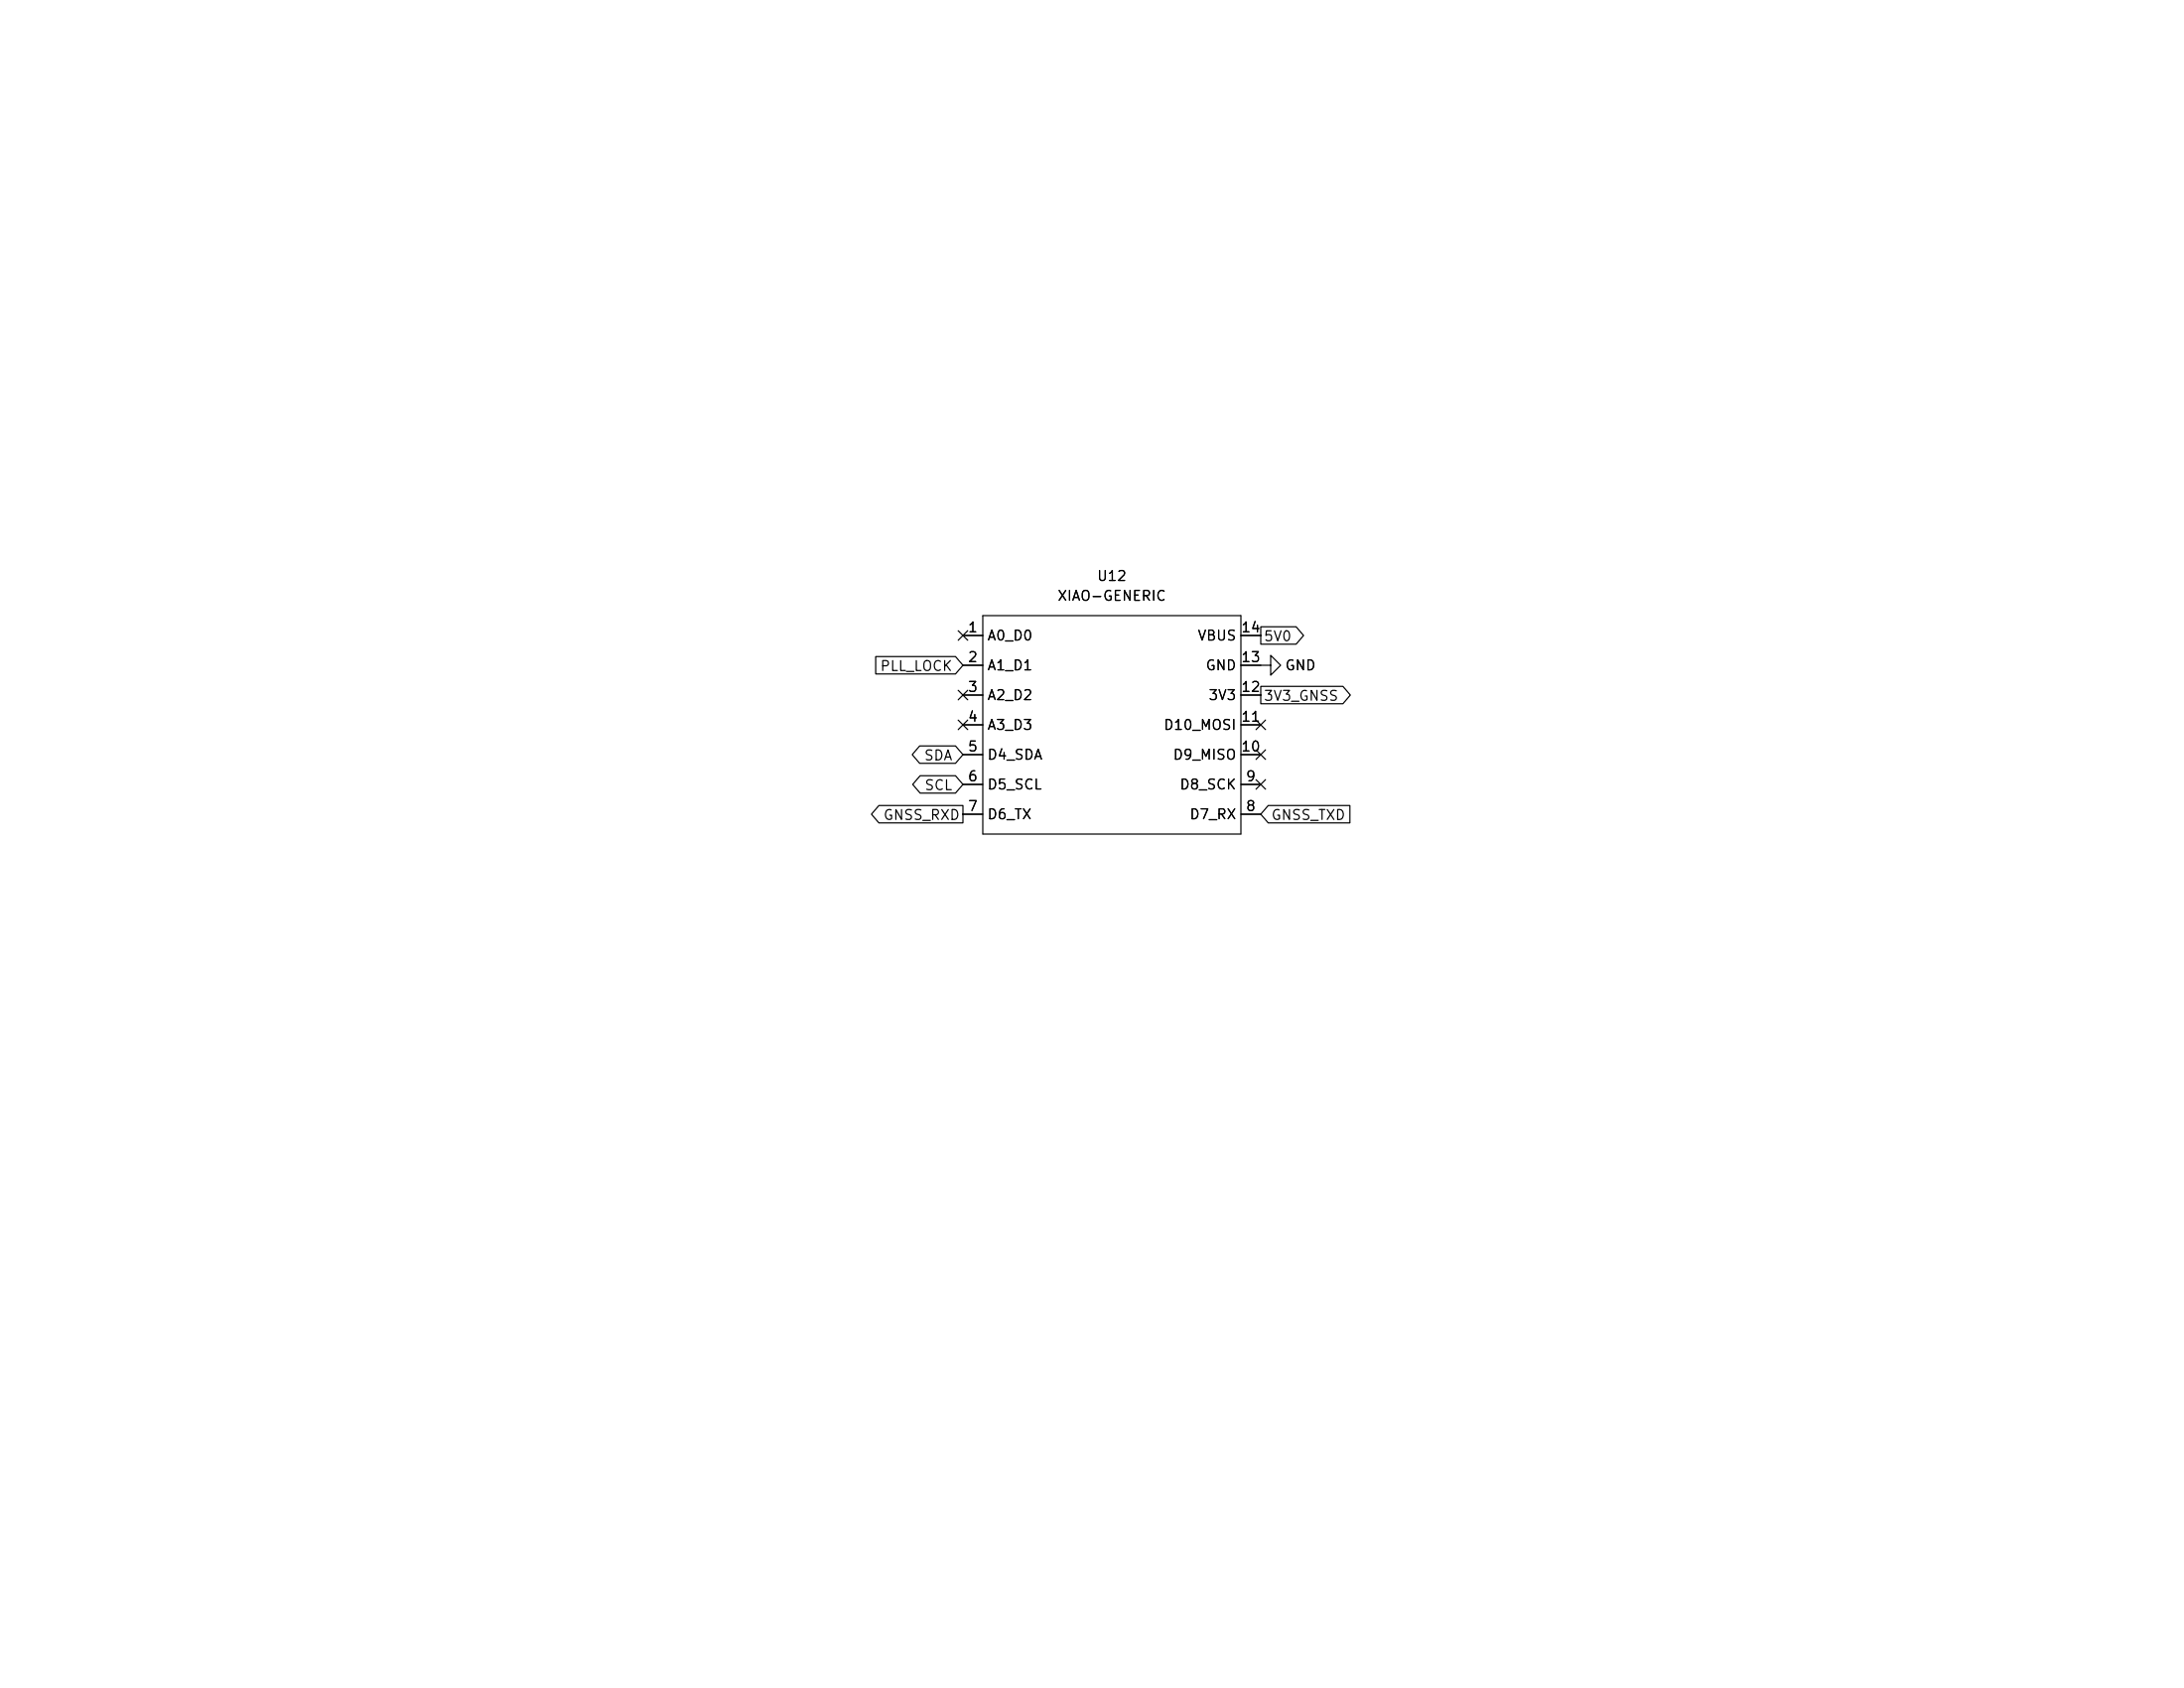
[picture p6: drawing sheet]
<svg xmlns="http://www.w3.org/2000/svg" width="279mm" height="216mm" viewBox="0 0 279 216" stroke-linecap="round" stroke-linejoin="round" font-family="sans-serif">
<g fill="none" stroke="#000" stroke-width=".15">
<path d="M125.7 78.7h33v28h-33zM112 84h10.2l1 1.1-1 1.1h-10.2zM117.7 95.4h4.5l1 1.1-1 1.1h-4.5l-1-1.1zM117.7 99.2h4.5l1 1.1-1 1.1h-4.5l-.9-1.1zM122.6 92.1l1.2 1.2M122.6 80.7l1.2 1.2M122.6 88.3l1.2 1.2M123.2 81.3h2.5M123.2 85.1h2.5M123.2 88.9h2.5M123.2 92.7h2.5M123.2 96.5h2.5"/>
<path d="M123.8 92.1l-1.2 1.2M123.8 80.7l-1.2 1.2M123.8 88.3l-1.2 1.2M158.7 85.1h3.9v-1.3l1.2 1.3-1.2 1.3v-1.3M158.7 81.3h2.6M158.7 88.9h2.6M158.7 92.7h2.6M158.7 96.5h2.6M160.7 99.7l1.2 1.2M160.7 95.9l1.2 1.2M160.7 92.1l1.2 1.2M161.3 80.2h4.5l1 1.1-1 1.1h-4.5z"/>
<path d="M161.3 87.8h10.5l1 1.1-1 1.1h-10.5zM161.9 99.7l-1.2 1.2M161.9 95.9l-1.2 1.2M161.9 92.1l-1.2 1.2M112.4 103h10.8v2.3h-10.8l-.9-1.2zM123.2 100.3h2.5M123.2 104.1h2.5M158.7 100.3h2.6M158.7 104.1h2.6M162.2 103h10.5v2.3h-10.5l-.9-1.2z"/>
</g>
<g font-size="1.3">
<text x="135.2" y="77.2">XIAO-GENERIC</text>
<text x="140.2" y="74.6">U12</text>
<text x="123.7" y="81.2">1</text>
<text x="126.2" y="82.2">A0_D0</text>
<text x="153.1" y="82.2">VBUS</text>
<text x="158.7" y="81.2">14</text>
<text x="161.6" y="82.3">5V0</text>
<text x="112.5" y="86.1">PLL_LOCK</text>
<text x="123.7" y="85">2</text>
<text x="123.7" y="88.8">3</text>
<text x="126.2" y="86.1">A1_D1</text>
<text x="126.2" y="89.9">A2_D2</text>
<text x="154.1" y="86.1">GND</text>
<text x="154.5" y="89.9">3V3</text>
<text x="158.7" y="88.8">12</text>
<text x="158.7" y="85">13</text>
<text x="161.6" y="90">3V3_GNSS</text>
<text x="164.3" y="86.1">GND</text>
<text x="123.7" y="92.6">4</text>
<text x="126.2" y="93.7">A3_D3</text>
<text x="148.8" y="93.7">D10_MOSI</text>
<text x="158.7" y="92.6">11</text>
<text x="118.1" y="97.6">SDA</text>
<text x="118.2" y="101.4">SCL</text>
<text x="123.7" y="96.4">5</text>
<text x="123.7" y="100.2">6</text>
<text x="126.2" y="97.5">D4_SDA</text>
<text x="126.2" y="101.3">D5_SCL</text>
<text x="150" y="97.5">D9_MISO</text>
<text x="150.8" y="101.3">D8_SCK</text>
<text x="158.7" y="96.4">10</text>
<text x="159.3" y="100.2">9</text>
<text x="112.9" y="105.2">GNSS_RXD</text>
<text x="123.7" y="104.1">7</text>
<text x="126.2" y="105.1">D6_TX</text>
<text x="152.1" y="105.1">D7_RX</text>
<text x="159.3" y="104.1">8</text>
<text x="162.5" y="105.2">GNSS_TXD</text>
</g>
</svg>
